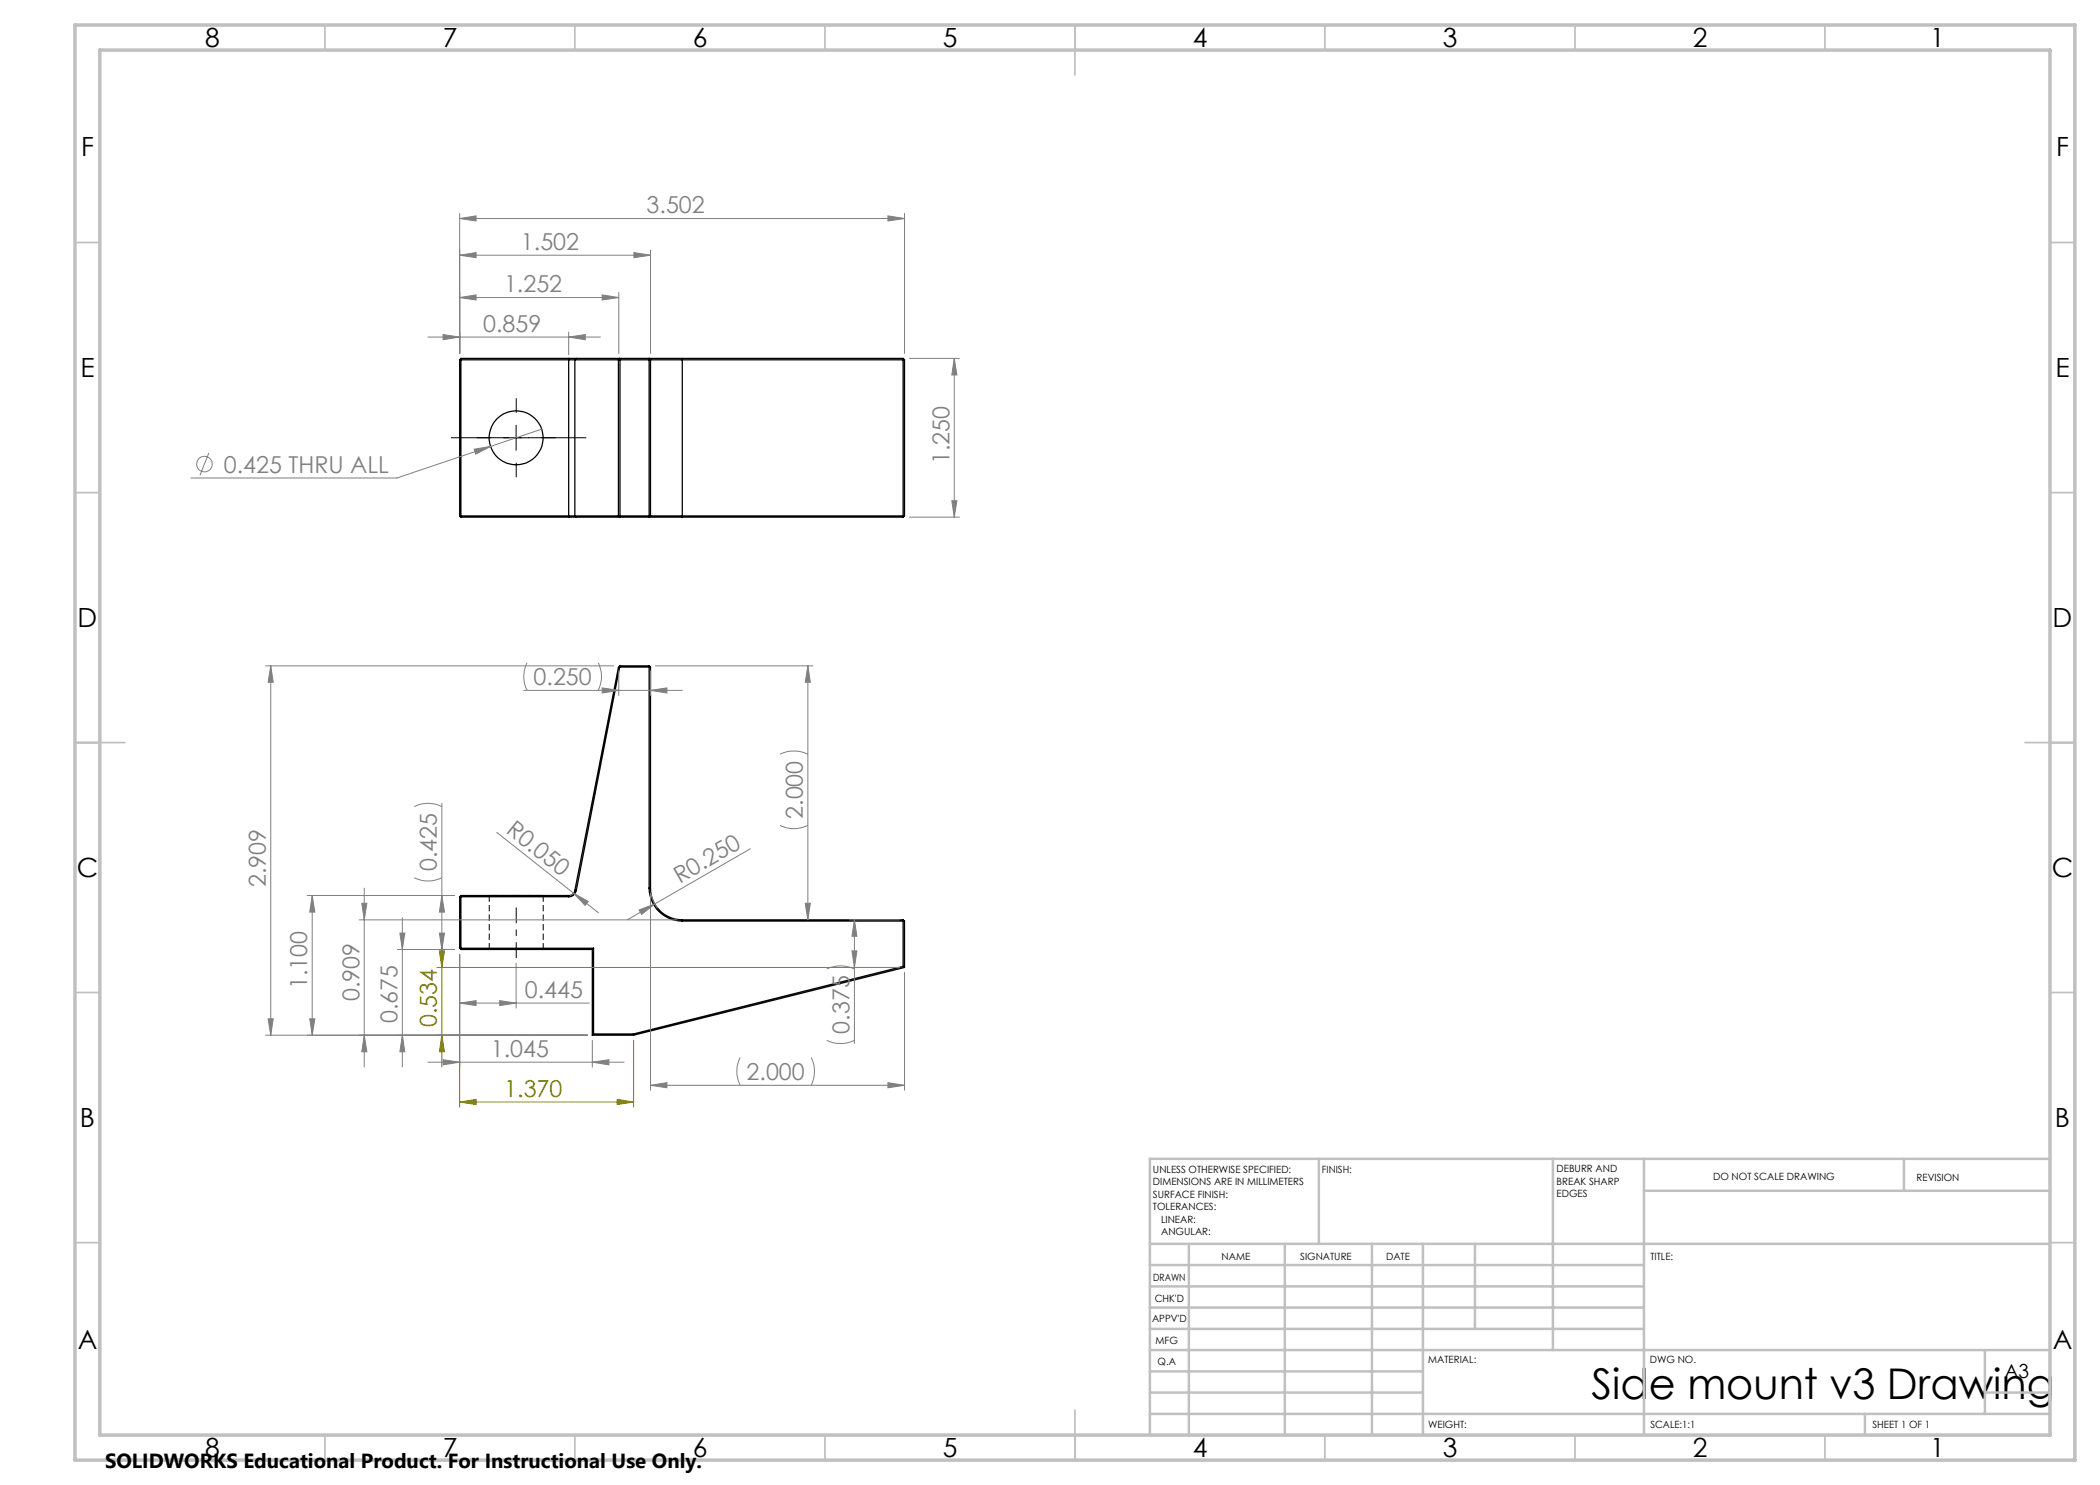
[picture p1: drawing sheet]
<svg xmlns="http://www.w3.org/2000/svg" width="420mm" height="297mm" viewBox="0 0 420 297" stroke-linecap="round" stroke-linejoin="round" font-family="sans-serif">
<path d="M103.2 179.1h5.4h-10.7h5.3M97.8 189.9h10.8h-10.8" fill="none" stroke="#000" stroke-width=".2" stroke-dasharray="1.3 .6" stroke-dashoffset=".3" stroke-linecap="butt"/>
<path d="M97.8 179.1v10.8M108.6 189.9v-10.8" fill="none" stroke="#000" stroke-width=".2" stroke-dasharray="1.3 .6" stroke-linecap="butt"/>
<g fill="none" stroke="#000" stroke-width=".25">
<path d="M91.9 72h23.1M91.9 72v31.2M92.2 71.7v31.7M92.2 71.7h21.5M92.2 71.7l-.3 .3M113.7 71.7h1.6M113.7 71.7v31.7M115 72h15.1M115 72v31.2M115.3 71.7h14.5M115.3 71.7l-.3 .3M123.9 71.7v31.7l-.2-.2v-31.2z"/>
<path d="M129.8 71.7h6.7M129.8 71.7v31.7M129.8 71.7l.3 .3M130.1 72h50.8M130.1 72v31.2M136.5 71.7v31.7M136.5 71.7h44.1M180.6 71.7v31.7M180.6 71.7l.3 .3M180.9 72v31.2M91.9 103.2h23.1M91.9 103.2l.3 .2"/>
<path d="M92.2 103.4h21.5M113.7 103.4h1.6M115 103.2h15.1M115 103.2l.3 .2M115.3 103.4h14.5M129.8 103.4h6.7M130.1 103.2h50.8M130.1 103.2l-.3 .2M136.5 103.4h44.1M180.9 103.2l-.3 .2M123.7 133.5l-8.7 44.6M123.9 133.4h6.2"/>
<path d="M123.9 133.4l-8.6 44.7M123.9 133.4l-.2 .1M124 133.2l-.3 .3M124 133.2l-.1 .2M124 133.2h5.8M129.8 133.2v44.4M129.8 133.2l.3 .2M130.1 133.4v44.2M91.9 179.3h21.8M91.9 179.3v10.3M92.2 179.1v10.8M92.2 179.1l-.3 .2"/>
<path d="M92.2 179.1h21.5M113.7 179.1v.2M115 178.1a1.22 1.22 0 0 1-1.3 1M115 178.1h.3M115.3 178.1a1.46 1.46 0 0 1-1.6 1.2M129.8 177.6a6.6 6.6 0 0 0 6.7 6.6M129.8 177.6h.3M130.1 177.6a6.4 6.4 0 0 0 6.4 6.4M91.9 189.6h26.8M91.9 189.6l.3 .3M92.2 189.9h26.3M118.5 189.9v17.1"/>
<path d="M118.7 189.6l-.2 .3M118.7 189.6v17.2M136.5 184.2h44.4M136.5 184v.2M136.5 184h44.1M180.6 184v9.3M180.6 184l.3 .2M180.6 193.3l.3 .2M180.6 193.3l-53.9 13.5M180.9 184.2v9.3M180.9 193.5l-54.2 13.5M118.5 207h8.2"/>
<path d="M118.7 206.8h8M118.7 206.8l-.2 .2M126.7 206.8v.2"/>
<circle cx="103.2" cy="87.6" r="5.4"/>
</g>
<g fill="none" stroke="#808080" stroke-width=".2">
<path d="M91.9 43.7l3.3-.5v1zM91.9 51l3.3-.5v1zM91.9 59.5l3.3-.5v1zM91.9 42.7v28M91.9 43.7h89M91.9 51h38.2M91.9 59.5h31.9M120.4 59l3.4 .5-3.4 .5zM123.8 58.5v12.2M126.8 50.5l3.3 .5-3.3 .5zM130.1 50v20.7M177.6 43.2l3.3 .5-3.3 .5z"/>
<path d="M180.9 42.7v28M85.6 67.4h34.5M88.6 66.9l3.3 .5-3.3 .5zM113.7 67.4l3.4-.5v1zM113.7 66.4v4.5M181.9 71.7h10M190.9 71.7l.5 3.3h-1zM190.9 71.7v31.7M41.8 90.6l-1.8 4.4M94.8 89.8l3.3-.5-3 1.5zM108.3 85.8l-28.9 9.8h-41.2M181.9 103.4h10"/>
<path d="M190.4 100.2h1l-.5 3.2zM53.1 133.2h69.6M54.2 133.2l.4 3.3h-1zM54.2 133.2v73.8M104.7 138.1h31.8M105.4 132.5a6.1 6.1 0 0 0 0 5.6M119.6 132.5a6.1 6.1 0 0 1 0 5.6M120.4 137.6l3.4 .5-3.4 .5zM123.8 134.2v4.9M130.1 138.1l3.3-.5v1zM130.1 134.2v4.9M131.1 133.2h31.5"/>
<path d="M161.6 133.2l.5 3.3h-1.1zM161.6 133.2v50.8M156 150.8a6.4 6.4 0 0 1 5.6 0M61.5 179.1h29.4M62.4 179.1l.6 3.3h-1.1zM62.4 179.1v27.9M72.8 177.6v35.8M82.8 175.5a6.1 6.1 0 0 0 5.6 0M82.8 161.3a6.1 6.1 0 0 1 5.6 0M88.4 179.1l.5 3.3h-1zM88.4 160.7v29.2M99.3 166.5l15.4 12.1"/>
<path d="M114.6 178.8l-.6 .3M114.7 178.6l3 1.7-.7 .8zM114.7 178.6l5 4M130.1 178.6v39.4M130.2 178.6a6.1 6.1 0 0 0 1.3 3M150.1 169.8l-19.1 11M156 165.1a6.1 6.1 0 0 0 5.6 0M71.9 184h63.5M72.4 180.7h1l-.6 3.3zM79.5 189.9h11.4M80 186.6h1l-.5 3.3zM80.5 183.5v29.9"/>
<path d="M87.9 186.6h1l-.5 3.3zM91.9 190.9v22.5M103.2 192.6v9M127.8 182l3.2-1.2-2.7 2.1zM131 180.8l-5.6 3.2M161 180.7h1.1l-.5 3.3zM165.3 193.8a6.4 6.4 0 0 1 5.6 0M169.9 184h10M169.9 193.5h10M170.4 190.2h1l-.5 3.3zM170.9 184l.5 3.3h-1zM170.9 184v24.7"/>
<path d="M180.9 194.5v23.5M53.1 207h64.4M53.6 203.8h1l-.4 3.2zM61.9 203.8h1.1l-.6 3.2zM72.8 207l.6 3.4h-1zM80.5 207l.5 3.4h-1zM85.6 212.4h39.2M88.6 211.9l3.3 .5-3.3 .6zM91.9 200.6l3.3-.5v1zM91.9 200.6h26M99.9 200.1l3.3 .5-3.3 .5zM118.5 212.4l3.3-.5v1.1z"/>
<path d="M118.5 208.1v5.3M130.1 217.1l3.3-.6v1.1zM130.1 217.1h50.8M148 211.5a6.1 6.1 0 0 0 0 5.6M162.2 211.5a6.1 6.1 0 0 1 0 5.6M165.3 208.1a6.4 6.4 0 0 0 5.6 0M177.6 216.5l3.3 .6-3.3 .5z"/>
<circle cx="40.9" cy="92.8" r="1.56"/>
</g>
<path d="M87.4 193.5h92.5M87.9 190.2h1l-.5 3.3zM88.4 187.1v26.3M91.9 190.9v30.5M87.4 207h30.1M88.4 207l.5 3.4h-1zM123.4 219.9l3.3 .5-3.3 .5zM126.7 208.1v13.3M91.9 220.4l3.3-.5v1zM91.9 220.4h34.8" fill="none" stroke="#808000" stroke-width=".2"/>
<path d="M103.2 191.6v-10.1" fill="none" stroke="#000" stroke-width=".2" stroke-dasharray="15.2 1.3 1.3 1.3" stroke-dashoffset="12.1" stroke-linecap="butt"/>
<path d="M117.3 87.5h-27.1" fill="none" stroke="#000" stroke-width=".2" stroke-dasharray="15.2 1.3 1.3 1.3" stroke-dashoffset="3.6" stroke-linecap="butt"/>
<path d="M98.2 87.5h-2.9M103.2 82.5v-2.8M103.2 92.5v2.9M108.2 87.5h2.9" fill="none" stroke="#000" stroke-width=".2" stroke-dasharray="15.2 1.3 1.3 1.3" stroke-linecap="butt"/>
<path d="M100.7 87.6h5M103.2 85.1v5" fill="none" stroke="#000" stroke-width=".2"/>
<g fill="none" stroke="#c0c0c0" stroke-width=".35">
<path d="M65 5v5M115 5v5M165 5v5M215 5v10M265 5v5M315 5v5M365 5v5M15 48.5h5M410 48.5h5M15 98.5h5M410 98.5h5M15 148.5h10"/>
<path d="M405 148.5h10M15 198.5h5M410 198.5h5M15 248.5h5M410 248.5h5M65 287v5M115 287v5M165 287v5M215 282v10M265 287v5M315 287v5M365 287v5"/>
</g>
<g fill="none" stroke="#c0c0c0" stroke-width=".5">
<path d="M263.8 231.8v17M310.6 231.8v38.2M328.8 231.8v55.2M328.8 238.2h81.2M380.8 231.8v6.4M410 231.8h-180v55.2M230 248.8h180M230 257.3h98.8M230 253h98.8M237.8 248.8v38.2M257 248.8v38.2M274.4 248.8v38.2"/>
<path d="M284.6 248.8v38.2M295 248.8v17M230 265.8h98.8M230 261.5h98.8M230 278.5h54.6M230 274.3h54.6M230 270h180M397 278.5h13M397 270v12.8M230 282.8h180M373 282.8v4.2"/>
</g>
<path d="M15 5h400v287h-400zM20 10h390v277h-390z" fill="none" stroke="#c0c0c0" stroke-width=".7"/>
<g fill="#808000">
<path d="M91.9 220.4l3.3-.5v1zM123.4 219.9l3.3 .5-3.3 .5z"/>
<path d="M88.4 207l.5 3.4h-1zM87.9 190.2h1l-.5 3.3z"/>
</g>
<g fill="#808080">
<path d="M114.7 178.6l3 1.7-.7 .8z"/>
<path d="M127.8 182l3.2-1.2-2.7 2.1z"/>
<path d="M91.9 200.6l3.3-.5v1zM99.9 200.1l3.3 .5-3.3 .5zM120.4 137.6l3.4 .5-3.4 .5zM130.1 138.1l3.3-.5v1zM94.8 89.8l.3 1 3-1.5zM91.9 43.7l3.3-.5v1zM177.6 43.2l3.3 .5-3.3 .5zM91.9 51l3.3-.5v1zM126.8 50.5l3.3 .5-3.3 .5zM91.9 59.5l3.3-.5v1zM120.4 59l3.4 .5-3.4 .5zM88.6 66.9l3.3 .5-3.3 .5zM113.7 67.4l3.4-.5v1z"/>
<path d="M130.1 217.1l3.3-.6v1.1zM177.6 216.5l3.3 .6-3.3 .5z"/>
<path d="M88.6 211.9l3.3 .5-3.3 .6zM118.5 212.4l3.3-.5v1.1z"/>
<path d="M53.6 203.8h1l-.4 3.2zM54.2 133.2l.4 3.3h-1z"/>
<path d="M61.9 203.8h1.1l-.6 3.2zM62.4 179.1l.6 3.3h-1.1zM72.8 207l.6 3.4h-1zM72.4 180.7h1l-.6 3.3zM190.4 100.2h1l-.5 3.2zM190.9 71.7l.5 3.3h-1z"/>
<path d="M80.5 207l.5 3.4h-1zM80 186.6h1l-.5 3.3zM87.9 186.6h1l-.5 3.3zM88.4 179.1l.5 3.3h-1z"/>
<path d="M161.6 133.2l.5 3.3h-1.1zM161 180.7h1.1l-.5 3.3z"/>
<path d="M170.9 184l.5 3.3h-1zM170.4 190.2h1l-.5 3.3z"/>
</g>
<text font-size="8.5" x="318.3" y="279.7">Side mount v3 Drawing</text>
<g font-size="5.3">
<text x="41" y="9.5">8</text>
<text x="88.5" y="9.5">7</text>
<text x="138.5" y="9.5">6</text>
<text x="188.5" y="9.5">5</text>
<text x="238.5" y="9.5">4</text>
<text x="288.5" y="9.5">3</text>
<text x="338.5" y="9.5">2</text>
<text x="386" y="9.5">1</text>
<text x="16.2" y="31.2">F</text>
<text x="411.2" y="31.2">F</text>
<text x="16.1" y="75.5">E</text>
<text x="411.1" y="75.5">E</text>
<text x="15.5" y="125.5">D</text>
<text x="410.5" y="125.5">D</text>
<text x="15.4" y="175.5">C</text>
<text x="410.4" y="175.5">C</text>
<text x="16" y="225.5">B</text>
<text x="411" y="225.5">B</text>
<text x="15.5" y="269.7">A</text>
<text x="410.5" y="269.7">A</text>
<text x="41" y="291.5">8</text>
<text x="88.5" y="291.5">7</text>
<text x="138.5" y="291.5">6</text>
<text x="188.5" y="291.5">5</text>
<text x="238.5" y="291.5">4</text>
<text x="288.5" y="291.5">3</text>
<text x="338.5" y="291.5">2</text>
<text x="386" y="291.5">1</text>
</g>
<g font-size="4.7" fill="#808080">
<text x="129.3" y="42.7">3.502</text>
<text x="104.2" y="50">1.502</text>
<text x="100.8" y="58.5">1.252</text>
<text x="96.6" y="66.4">0.859</text>
<text x="44.8" y="94.5">0.425 THRU ALL</text>
<text x="189.9" y="92.9" transform="rotate(-90 189.9 92.9)">1.250</text>
<text x="106.7" y="137.1">0.250</text>
<text x="101" y="166.5" transform="rotate(39 101 166.5)">R0.050</text>
<text x="160.6" y="163.8" transform="rotate(-90 160.6 163.8)">2.000</text>
<text x="53.1" y="177.5" transform="rotate(-90 53.1 177.5)">2.909</text>
<text x="87.4" y="174.2" transform="rotate(-90 87.4 174.2)">0.425</text>
<text x="135.9" y="176.7" transform="rotate(-30 135.9 176.7)">R0.250</text>
<text x="61.5" y="197.9" transform="rotate(-90 61.5 197.9)">1.100</text>
<text x="71.9" y="200.2" transform="rotate(-90 71.9 200.2)">0.909</text>
<text x="105" y="199.6">0.445</text>
<text x="79.5" y="204.6" transform="rotate(-90 79.5 204.6)">0.675</text>
<text x="169.9" y="206.7" transform="rotate(-90 169.9 206.7)">0.375</text>
<text x="98.2" y="211.4">1.045</text>
<text x="149.3" y="216">2.000</text>
</g>
<g font-size="4.7" fill="#808000">
<text x="87.4" y="205.4" transform="rotate(-90 87.4 205.4)">0.534</text>
<text x="100.9" y="219.4">1.370</text>
</g>
<text font-size="4.1" x="21" y="293.7">SOLIDWORKS Educational Product. For Instructional Use Only.</text>
<text font-size="3.9" x="400.9" y="275.5">A3</text>
<g font-size="2">
<text x="230.6" y="234.6">UNLESS OTHERWISE SPECIFIED:</text>
<text x="230.6" y="237.1">DIMENSIONS ARE IN MILLIMETERS</text>
<text x="230.6" y="239.6">SURFACE FINISH:</text>
<text x="264.4" y="234.6">FINISH:</text>
<text x="311.3" y="234.5">DEBURR AND</text>
<text x="311.3" y="237">BREAK SHARP</text>
<text x="311.3" y="239.5">EDGES</text>
<text x="342.6" y="236">DO NOT SCALE DRAWING</text>
<text x="383.3" y="236.2">REVISION</text>
<text x="230.6" y="242.1">TOLERANCES:</text>
<text x="232.2" y="244.6">LINEAR:</text>
<text x="232.2" y="247.1">ANGULAR:</text>
<text x="244.3" y="252">NAME</text>
<text x="260" y="251.9">SIGNATURE</text>
<text x="277.2" y="251.9">DATE</text>
<text x="330.1" y="251.9">TITLE:</text>
<text x="230.6" y="256.1">DRAWN</text>
<text x="230.9" y="260.3">CHK'D</text>
<text x="230.4" y="264.4">APPV'D</text>
<text x="231.1" y="268.8">MFG</text>
<text x="231.5" y="273">Q.A</text>
<text x="285.6" y="272.5">MATERIAL:</text>
<text x="330" y="272.5">DWG NO.</text>
<text x="285.6" y="285.5">WEIGHT:</text>
<text x="330.1" y="285.6">SCALE:1:1</text>
<text x="374.5" y="285.6">SHEET 1 OF 1</text>
</g>
</svg>
